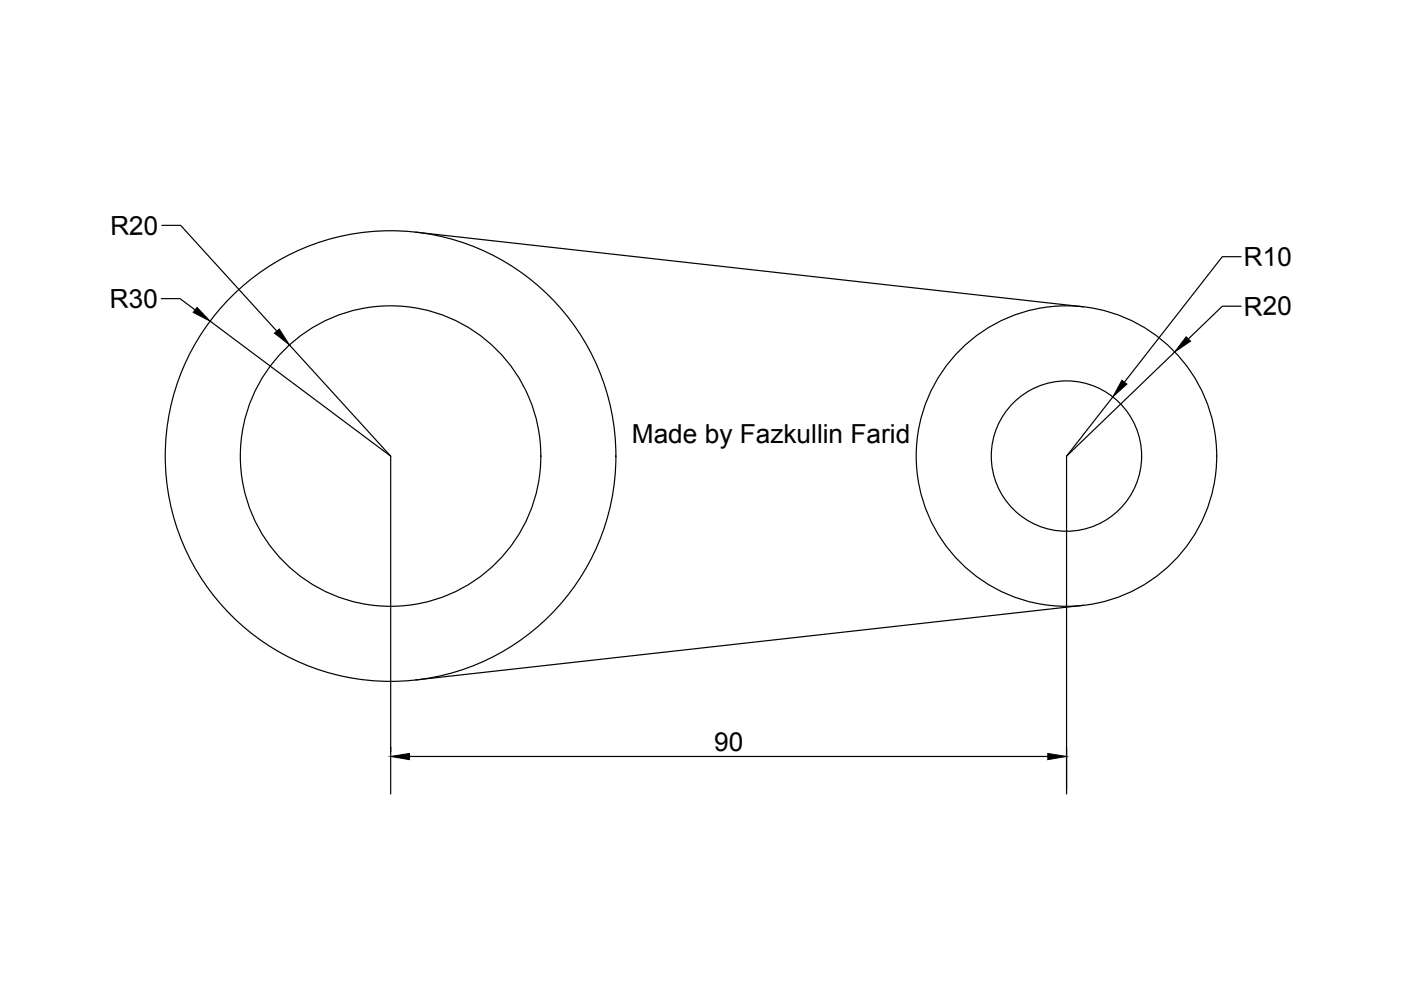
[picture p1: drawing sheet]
<svg xmlns="http://www.w3.org/2000/svg" width="297mm" height="210mm" viewBox="0 0 297 210" stroke-linecap="round" stroke-linejoin="round" font-family="sans-serif">
<!-- layer: 0 -->
<g fill="none" stroke="#000" stroke-width=".25">
<path d="M34.3 47.8h4l20.4 22.4M88.1 49.2l141.6 15.9M263.1 54.4h-3.9l-20.8 26.6M34.2 63.3h4l3.2 2.4M44.6 68.1l38.2 28.6M61.4 73.1l21.4 23.6M249.1 74.6l-23 22.1M263.1 64.9h-3.9l-7.2 7M82.8 96.7v71.6M226.1 96.7v71.6M236 84.1l-9.9 12.6M229.7 128.3l-141.6 15.9"/>
<path d="M82.8 158.4v1M86.8 160.4h135.4"/>
<circle cx="82.8" cy="96.7" r="47.8"/>
<circle cx="82.8" cy="96.7" r="31.9"/>
<circle cx="226.1" cy="96.7" r="31.9"/>
<circle cx="226.1" cy="96.7" r="15.9"/>
</g>
<path d="M41.8 65.2l2.8 2.9-3.6-1.9zM58.2 70.6l1-.8 2.2 3.3zM251.5 71.4l.9 .9-3.3 2.3zM237.9 80.6l1 .8-2.9 2.7zM82.8 160.4l4-.6v1.3zM222.2 159.8l3.9 .6-3.9 .7z" fill="#000" stroke="#000" stroke-width=".21"/>
<g font-size="5.6">
<text x="23.4" y="49.9" transform="rotate(-1 23.4 49.9)">R20</text>
<text x="263.7" y="56.5" transform="rotate(-1 263.7 56.5)">R10</text>
<text x="23.3" y="65.4" transform="rotate(-1 23.3 65.4)">R30</text>
<text x="263.7" y="67" transform="rotate(-1 263.7 67)">R20</text>
<text x="134" y="93.9">Made by Fazkullin Farid</text>
<text x="151.4" y="159.3">90</text>
</g>
</svg>
